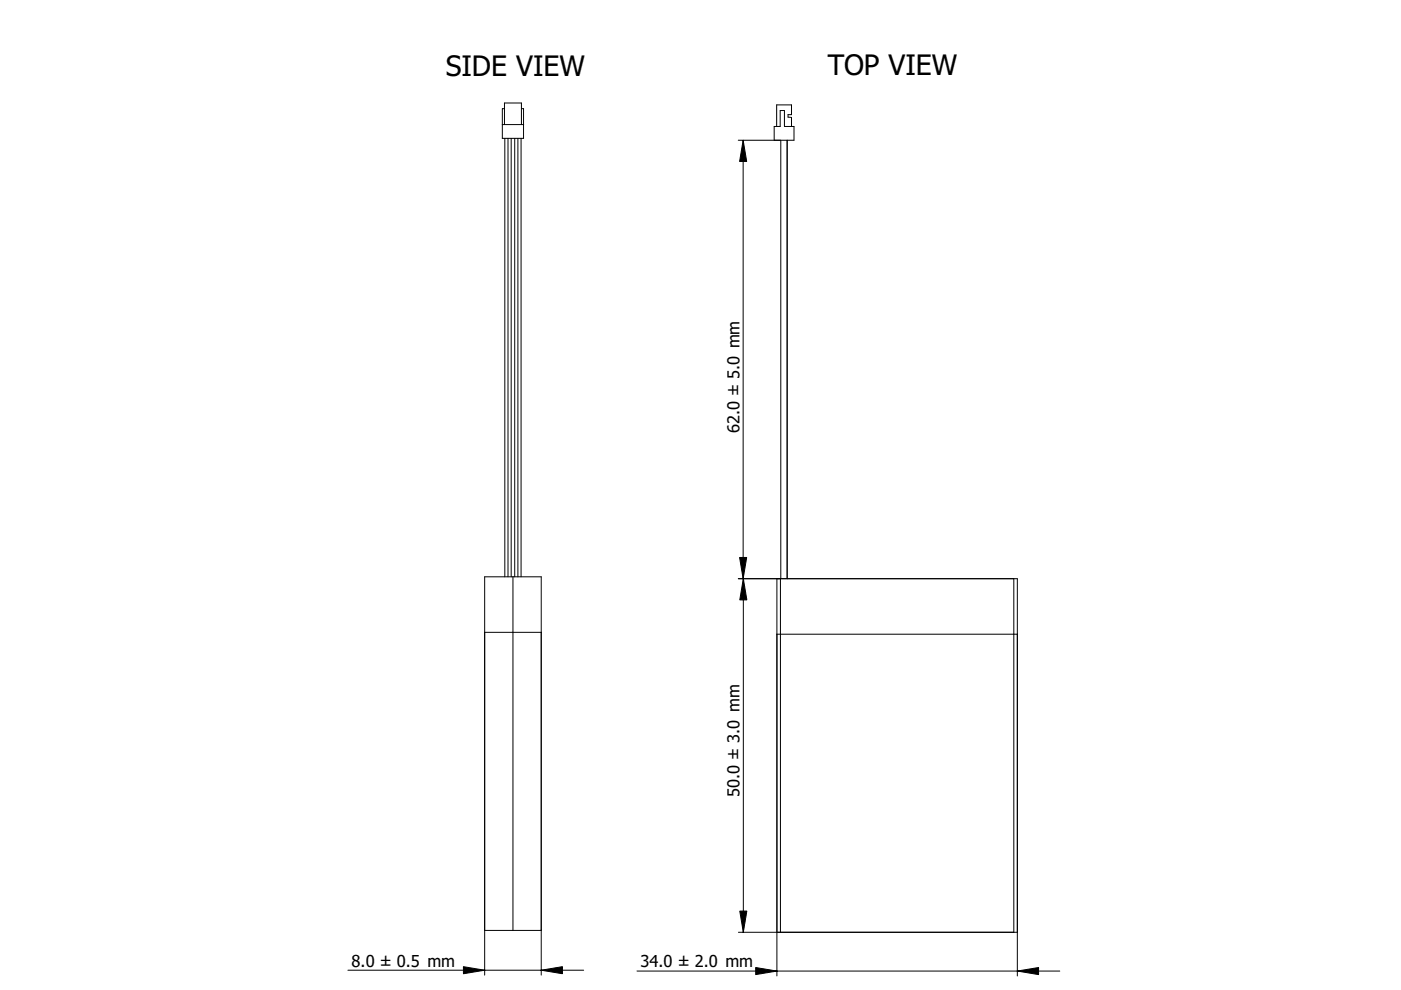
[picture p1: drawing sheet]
<svg xmlns="http://www.w3.org/2000/svg" width="297mm" height="210mm" viewBox="0 0 297 210" stroke-linecap="round" stroke-linejoin="round" font-family="sans-serif">
<path d="M108.8 109.6h.1" fill="none" stroke="#000" stroke-width=".21"/>
<g fill="#fff">
<path d="M108.8 134.1h6v63.2h-6z" fill-rule="evenodd"/>
<path d="M102.8 134.1h6v63.2h-6z" fill-rule="evenodd"/>
<path d="M108.8 122.3h6v11.8h-6z" fill-rule="evenodd"/>
<path d="M102.8 122.3h6v11.8h-6z" fill-rule="evenodd"/>
<path d="M108.4 29.3h.7v93h-.7z" fill-rule="evenodd"/>
</g>
<path d="M108.8 109.6h.1" fill="none" stroke="#000" stroke-width=".21"/>
<g fill="#fff">
<path d="M109.1 29.3h.7v93h-.7z" fill-rule="evenodd"/>
<path d="M107.7 29.3h.7v93h-.7z" fill-rule="evenodd"/>
<path d="M109.8 29.3h.7v93h-.7z" fill-rule="evenodd"/>
<path d="M107 29.3h.7v93h-.7z" fill-rule="evenodd"/>
<path d="M107 21.8h3.6v4.6h-3.6z" fill-rule="evenodd"/>
<path d="M106.5 26.4h4.5v2.9h-4.5z" fill-rule="evenodd"/>
<path d="M110.6 23h.4v3.4h-.4z" fill-rule="evenodd"/>
<path d="M106.5 23h.5v3.4h-.5z" fill-rule="evenodd"/>
</g>
<g fill="none" stroke="#000" stroke-width=".21">
<path d="M106.5 26.4h4.5M107 26.4v-4.6h3.6v4.6M107 23h-.5v6.3h4.5v-6.3h-.4M107 29.3v93M107.7 29.3v93M108.4 29.3v93M109.1 29.3v93M109.8 29.3v93M110.5 29.3v93M108.8 109.6h.1M102.8 134.1h12M108.8 122.3v75"/>
<path d="M102.8 197.3h12M73.8 205.7h49.9M102.8 206.7v-84.4h12v84.4"/>
</g>
<path d="M98.3 205l4.5 .7-4.5 .8zM114.8 205.7l4.4-.7v1.5z" fill="#000" stroke="#000" stroke-width=".21"/>
<path d="M164.7 22.2h3.1v2.1h-.7v.5l.7 .1v1.9h.5v2.9h-1.4v93h48.8v75h-51v-75h.8v-93h-1.4v-2.9h.6z" fill-rule="evenodd" fill="#fff"/>
<path d="M189.9 110h.1" fill="none" stroke="#000" stroke-width=".21"/>
<g fill="#fff">
<path d="M165.5 134.5h49.4v63.2h-49.4z" fill-rule="evenodd"/>
<path d="M165.5 122.7h49.4v11.8h-49.4z" fill-rule="evenodd"/>
<path d="M165.5 29.7h1.4v93h-1.4z" fill-rule="evenodd"/>
<path d="M214.9 134.5h.8v63.2h-.8z" fill-rule="evenodd"/>
<path d="M164.7 134.5h.8v63.2h-.8z" fill-rule="evenodd"/>
<path d="M165.4 23.4h.9v3.4h2v2.9h-4.2v-2.9h1.3z" fill-rule="evenodd"/>
<path d="M164.7 22.2h3.1v2.1h-.7v.5l.7 .1v1.9h-1.5v-3.4h-.9v3.4h-.7z" fill-rule="evenodd"/>
<path d="M214.9 122.7h.8v11.8h-.8z" fill-rule="evenodd"/>
<path d="M164.7 122.7h.8v11.8h-.8z" fill-rule="evenodd"/>
</g>
<g fill="none" stroke="#000" stroke-width=".21">
<path d="M156.5 29.7h11.8v-2.9h-2v-3.4h-.9v3.4h-1.3v2.9M157.6 29.7v168M164.7 26.8v-4.6h3.1v2.1h-.7v.5l.7 .1v1.9M165.5 29.7v93M166.9 29.7v93M189.9 110h.1M156.5 122.7h59.2v84.2M164.7 122.7v84.2M164.7 134.5h51M165.5 122.7v75M214.9 122.7v75M156.6 197.7h59.1"/>
<path d="M135.1 205.9h89.6"/>
</g>
<path d="M157.6 29.7l.7 4.5h-1.5zM156.8 118.2h1.5l-.7 4.5zM157.6 122.7l.7 4.5h-1.5zM156.8 193.2h1.5l-.7 4.5zM160.2 205.1l4.5 .8-4.5 .7zM215.7 205.9l4.5-.8v1.5z" fill="#000" stroke="#000" stroke-width=".21"/>
<g font-size="6">
<text x="94.5" y="16.1">SIDE VIEW</text>
<text x="175.5" y="15.9">TOP VIEW</text>
</g>
<g font-size="3.5">
<text x="156.8" y="91.8" transform="rotate(-90 156.8 91.8)">62.0 ± 5.0 mm</text>
<text x="156.8" y="169" transform="rotate(-90 156.8 169)">50.0 ± 3.0 mm</text>
<text x="74.5" y="204.9">8.0 ± 0.5 mm</text>
<text x="135.8" y="205.1">34.0 ± 2.0 mm</text>
</g>
</svg>
